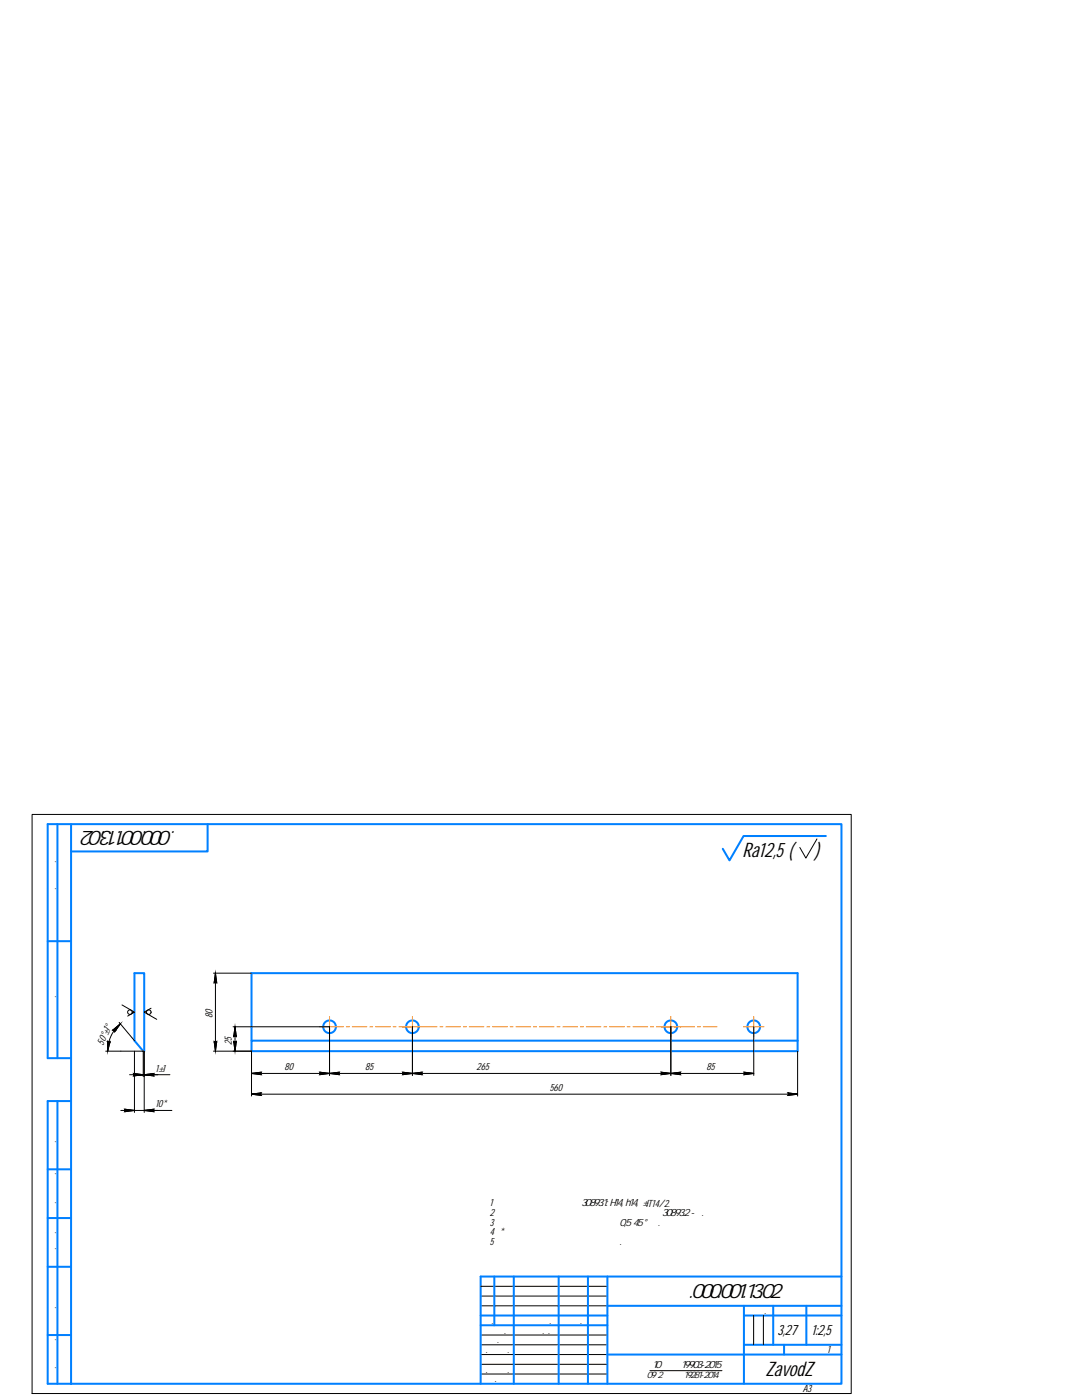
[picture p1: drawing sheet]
<svg xmlns="http://www.w3.org/2000/svg" width="216mm" height="279mm" viewBox="0 0 216 279" stroke-linecap="round" stroke-linejoin="round" font-family="sans-serif">
<g fill="none" stroke="#0080ff" stroke-width=".4">
<path d="M11.5 164.5v46.7M14.2 164.5h153.7v111.7h-153.7zM14.2 164.5h-4.7v46.7h4.7M41.4 164.5v5.4h-27.2M164.8 166.8h-16.4l-2.8 4.9-1.4-2.3M9.5 187.8h4.7M26.8 194.2h2v15.6h-.2l-1.8-2.1zM11.5 219.7v56.5M14.2 219.7h-4.7v56.5h4.7M50.2 207.7v-13.5h109v15.6h-109v-2.1h109M9.5 233.4h4.7M9.5 252.8h4.7"/>
<path d="M9.5 243.1h4.7M98.6 254.8v9.7M102.5 254.8v21.4M111.5 254.8v21.4M117.3 254.8v21.4M121.2 254.8v21.4M167.9 254.8h-72v21.4M9.5 266.4h4.7M95.9 262.5h25.3M95.9 264.5h25.3M121.2 270.3h46.7M121.2 260.6h46.7"/>
<path d="M148.4 262.5h19.5M148.4 260.6v15.6M148.4 268.4h19.5M154.3 260.6v7.8M156.5 268.4v1.9M160.9 260.6v7.8"/>
<circle cx="65.8" cy="204.9" r="1.27"/>
<circle cx="82.3" cy="204.9" r="1.26"/>
<circle cx="133.9" cy="204.9" r="1.26"/>
<circle cx="150.4" cy="204.9" r="1.26"/>
</g>
<g fill="none" stroke="#ff8000" stroke-width=".2">
<path d="M65.8 202.9v2h-2.1M68.5 204.9h-2.7v2.1M69.1 204.9h.6M70.3 204.9h2.9M73.8 204.9h.6M75 204.9h2.9M78.5 204.9h.5M79.6 204.9h2.9M80.3 204.9h4M82.3 202.9v4.1M83.1 204.9h.6M84.3 204.9h2.9"/>
<path d="M87.8 204.9h.6M89 204.9h2.9M92.5 204.9h.5M93.6 204.9h3M97.1 204.9h.6M98.3 204.9h2.9M101.8 204.9h.6M103 204.9h2.9M106.5 204.9h.6M107.6 204.9h3M111.1 204.9h.6M112.3 204.9h2.9"/>
<path d="M115.8 204.9h.6M117 204.9h2.9M120.5 204.9h.6M121.6 204.9h3M125.1 204.9h.6M126.3 204.9h2.9M129.8 204.9h.6M131 204.9h2.9M131.8 204.9h4.1M133.9 202.9v4.1M134.5 204.9h.6M135.7 204.9h2.9"/>
<path d="M139.2 204.9h.5M140.3 204.9h2.8M148.4 204.9h4M150.4 202.9v4.1"/>
</g>
<g fill="none" stroke="#000" stroke-width=".2">
<path d="M6.4 162.5h163.5v115.6h-163.5zM163 167.4l-2.2 3.8-1.2-2.1M42.6 194.2h7.6M43 194.2l.2 2-.2-.2-.3 .2zM43 194.2v15.6M21.1 209.8h7.5v5.1M21.5 207.8l.2 .2 .3-.1-.5 1.9zM22.5 205.6l1.5-1.3-1.1 1.6-.1-.3zM23.8 204l3 3.7M24 204.3a7.1 7.1 0 0 0-2.5 5.5M24.3 200.6l2.5 1.4-1.3 .8M25.9 214.5h2.7l-2 .2 .2-.2-.2-.3 2 .3h5.3"/>
<path d="M26.8 209.8v12.2M28.8 214.5l1.9 .2-.2-.2 .2-.3-1.9 .3h2.7M28.8 209.8v12.2M30.1 201.2l-1.3 .8 2.5 1.4M42.6 209.8h7.6v8.9M42.7 207.8l.3 .2 .2-.2-.2 2zM46.5 204.9h19.3v9.7M46.6 207.8l.3 .2 .2-.2-.2 2zM46.9 204.9l.2 2-.2-.2-.3 .2zM46.9 204.9v4.9M50.2 218.4l1.9-.3-.2 .3 .2 .2zM50.2 214.2l1.9-.2-.2 .2 .2 .3z"/>
<path d="M50.2 218.4h109M50.2 214.2h100.2M63.8 214l2 .2-2 .3 .2-.3zM65.8 214.2l1.9-.2-.2 .2 .2 .3zM80.3 214l2 .2-2 .3 .2-.3zM82.3 214.2l1.9-.2-.2 .2 .2 .3zM82.3 204.9v9.7M131.9 214l2 .2-2 .3 .2-.3zM133.9 214.2l1.9-.2-.2 .2 .2 .3zM133.9 204.9v9.7M148.5 214l1.9 .2-1.9 .3 .1-.3zM150.4 204.9v9.7"/>
<path d="M157.2 218.1l2 .3-2 .2 .2-.2zM159.2 209.8v8.9M24.1 221.6h2.7l-1.9 .3 .2-.3-.2-.2 1.9 .2h7.5M28.8 221.6l1.9 .3-.2-.3 .2-.2-1.9 .2h2.7M95.9 258.7h25.3M95.9 256.7h25.3M95.9 260.6h25.3M95.9 266.4h25.3M95.9 268.4h25.3M95.9 270.3h25.3M95.9 272.3h25.3M95.9 274.2h25.3"/>
<path d="M129.7 273.5h14.4M150.4 262.5v5.9M152.3 262.5v5.9"/>
<circle cx="25.9" cy="202" r=".45"/>
<circle cx="29.7" cy="202" r=".45"/>
</g>
<g fill="#000" stroke="#000" stroke-width=".2">
<path d="M42.8 196h.2l-.3 .2zM43 194.2l.2 1.8h-.4zM43 196h.2v.2zM21.5 208h.4l-.4 1.8zM21.7 208l.3-.1-.1 .1zM22.5 205.6h.6zM22.5 205.6l1.5-1.3-.9 1.3zM42.7 207.8l.3 .2h-.2zM42.8 208h.4l-.2 1.8zM43 208l.2-.2v.2zM46.6 207.8l.3 .2h-.2zM46.7 208h.4l-.2 1.8z"/>
<path d="M46.7 206.7h.2l-.3 .2zM46.9 204.9l.2 1.8h-.4zM46.9 206.7h.2v.2zM46.9 208l.2-.2v.2z"/>
<path d="M21.5 207.9l.2 .1zM21.5 207.9l.2 .1h-.2z"/>
<path d="M22.5 205.6h.6zM22.8 205.6h.3l-.2 .3z"/>
<path d="M26.6 214.2l2 .3h-1.8zM26.8 214.5l-.2 .2 2-.2z"/>
<path d="M28.8 214.5l1.9-.3-.2 .3zM28.8 214.5l1.9 .2-.2-.2z"/>
<path d="M50.2 218.4l1.9-.3-.2 .3zM50.2 218.4l1.9 .2-.2-.2z"/>
<path d="M50.2 214.2l1.9-.2-.2 .2zM50.2 214.2l1.9 .3-.2-.3z"/>
<path d="M63.8 214l2 .2h-1.8zM64 214.2l-.2 .3 2-.3z"/>
<path d="M65.8 214.2l1.9-.2-.2 .2zM65.8 214.2l1.9 .3-.2-.3z"/>
<path d="M80.3 214l2 .2h-1.8zM80.5 214.2l-.2 .3 2-.3z"/>
<path d="M82.3 214.2l1.9-.2-.2 .2zM82.3 214.2l1.9 .3-.2-.3z"/>
<path d="M131.9 214l2 .2h-1.8zM132.1 214.2l-.2 .3 2-.3z"/>
<path d="M133.9 214.2l1.9-.2-.2 .2zM133.9 214.2l1.9 .3-.2-.3z"/>
<path d="M148.5 214l1.9 .2h-1.8zM148.6 214.2l-.1 .3 1.9-.3z"/>
<path d="M157.2 218.1l2 .3h-1.8zM157.4 218.4l-.2 .2 2-.2z"/>
<path d="M24.9 221.4l1.9 .2h-1.7zM25.1 221.6l-.2 .3 1.9-.3z"/>
<path d="M28.8 221.6l1.9-.2-.2 .2zM28.8 221.6l1.9 .3-.2-.3z"/>
</g>
<g font-size="4.1">
<text x="40.1" y="165.8" transform="rotate(-180 40.1 165.8)">ЗЗП.000.001.13.02</text>
<text x="148.2" y="171.1">Ra12,5 (</text>
<text x="162.6" y="171.1">)</text>
<text x="132.3" y="259.1">ЗЗП.000.001.13.02</text>
<text x="152.7" y="274.6">ZavodZ</text>
</g>
<g font-size="2.9">
<text x="155.1" y="266.5">3,27</text>
<text x="161.9" y="266.5">1:2,5</text>
</g>
<g font-size="2.1">
<text x="11.2" y="180.7" transform="rotate(-90 11.2 180.7)">Перв. примен.</text>
<text x="11.2" y="202.8" transform="rotate(-90 11.2 202.8)">Справ. №</text>
<text x="42.4" y="203.2" transform="rotate(-90 42.4 203.2)">80</text>
<text x="20.6" y="208.7" transform="rotate(-65 20.6 208.7)">50 ±1</text>
<text x="21.3" y="207.2" transform="rotate(-66 21.3 207.2)">°</text>
<text x="22.1" y="205.5" transform="rotate(-64 22.1 205.5)">°</text>
<text x="46.3" y="208.5" transform="rotate(-90 46.3 208.5)">25</text>
<text x="31" y="213.9">1±1</text>
<text x="56.8" y="213.6">80</text>
<text x="72.9" y="213.6">85</text>
<text x="95.1" y="213.6">265</text>
<text x="141" y="213.6">85</text>
<text x="31" y="221">10*</text>
<text x="109.7" y="217.8">560</text>
<text x="11.2" y="231.2" transform="rotate(-90 11.2 231.2)">Подп. и дата</text>
<text x="11.2" y="242.5" transform="rotate(-90 11.2 242.5)">Инв. № дубл.</text>
<text x="97.8" y="240.7">1 Общие допуски по ГОСТ 30893.1: H14, h14, ±IT14/2.</text>
<text x="97.8" y="242.6">2 Общие допуски формы и расположения по ГОСТ 30893.2 - К.</text>
<text x="97.8" y="244.6">3 Острые кромки притупить фаской 0,5х45 ° мм.</text>
<text x="97.8" y="246.6">4 * Размер для справок</text>
<text x="97.8" y="248.5">5 Маркировать обозначение чертежа.</text>
<text x="11.2" y="252.6" transform="rotate(-90 11.2 252.6)">Взам. инв. №</text>
<text x="149.7" y="262.3">Лит.</text>
<text x="155.2" y="262.3">Масса</text>
<text x="161" y="262.3">Масштаб</text>
<text x="11.2" y="264.3" transform="rotate(-90 11.2 264.3)">Подп. и дата</text>
<text x="96" y="266.1">Разраб.</text>
<text x="96" y="268.1">Пров.</text>
<text x="96.1" y="264.2">Изм.</text>
<text x="98.8" y="264.2">Лист</text>
<text x="102.6" y="266.2">ИвановЮ.В.</text>
<text x="103.9" y="264.2">№ докум.</text>
<text x="112.6" y="264.2">Подп.</text>
<text x="117.5" y="264.2">Дата</text>
<text x="11.2" y="275.6" transform="rotate(-90 11.2 275.6)">Инв. № подл.</text>
<text x="96" y="270">Т.контр.</text>
<text x="96" y="273.9">Н.контр.</text>
<text x="96" y="275.9">Утв.</text>
<text x="130.2" y="273">10 ГОСТ 19903-2015</text>
<text x="148.9" y="270">Лист</text>
<text x="157.1" y="270">Листов</text>
<text x="165" y="270">1</text>
<text x="125.2" y="277.8">Копировал</text>
<text x="152.4" y="277.8">Формат</text>
<text x="160.2" y="277.8">A3</text>
</g>
<text font-size="1.8" x="129.1" y="275">09Г2С ГОСТ 19281-2014</text>
</svg>
